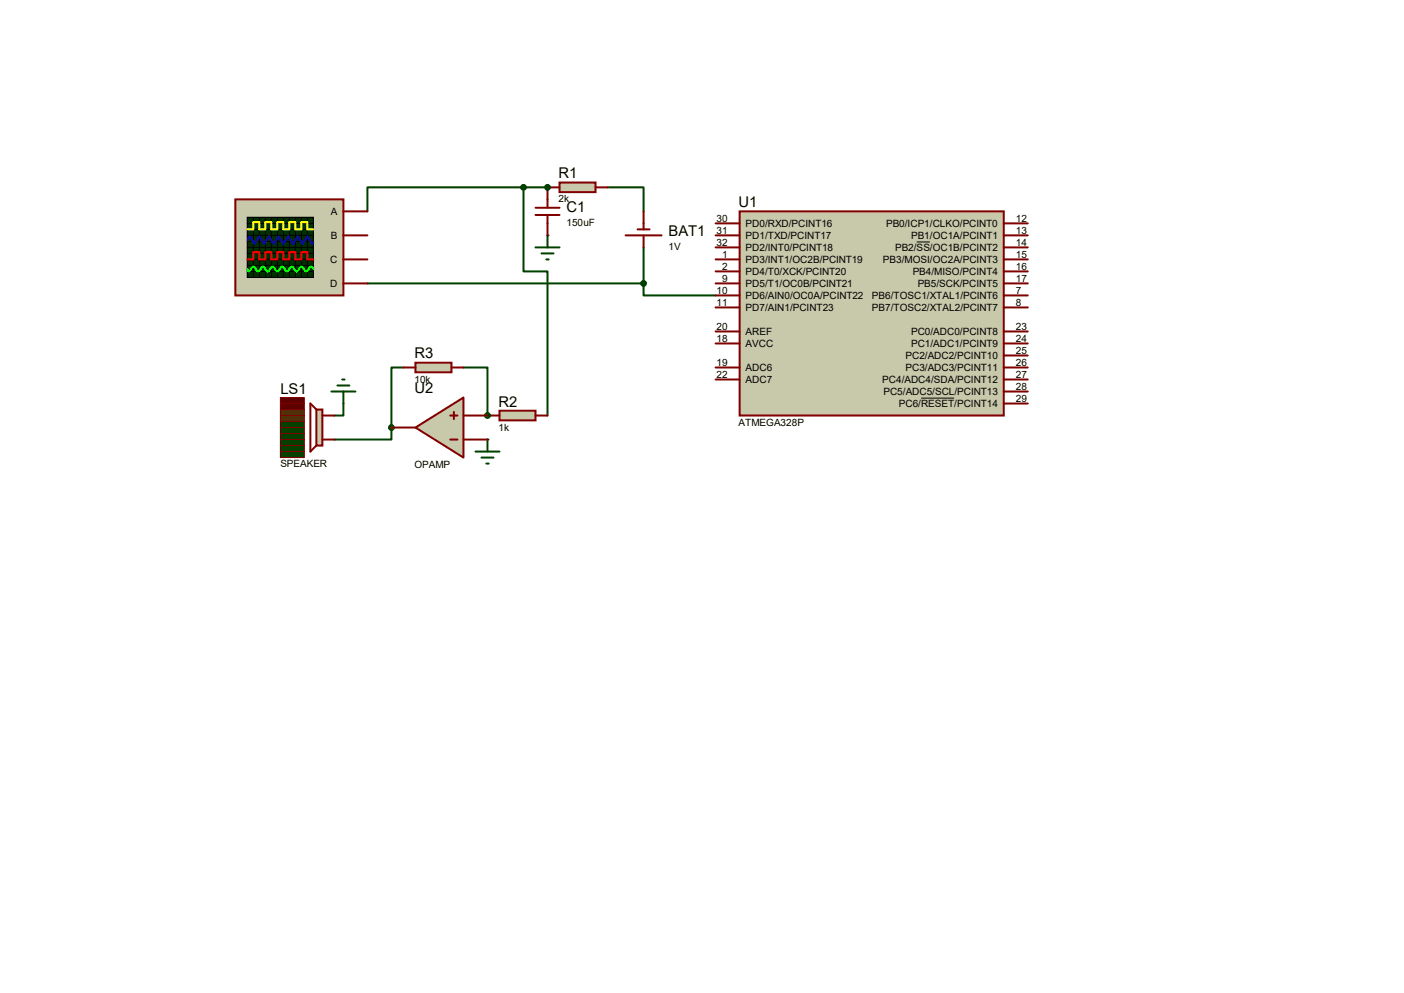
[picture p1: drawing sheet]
<svg xmlns="http://www.w3.org/2000/svg" width="297mm" height="210mm" viewBox="0 0 297 210" stroke-linecap="round" stroke-linejoin="round" font-family="sans-serif">
<g fill="#004000">
<circle cx="115.8" cy="49.8" r=".21"/>
<circle cx="115.8" cy="39.6" r=".21"/>
</g>
<path d="M110.7 39.6h-33v5.1M110.7 39.6v17.8h5.1v30.5M110.7 39.6h5.1M128.5 39.6h7.6v5.1" fill="none" stroke="#004000" stroke-width=".42"/>
<circle cx="103.1" cy="87.9" r=".21" fill="#004000"/>
<path d="M98 77.7h5.1v10.2M82.8 90.4v2.6h-12.1" fill="none" stroke="#004000" stroke-width=".42"/>
<g fill="#004000">
<circle cx="103.1" cy="87.9" r=".21"/>
<circle cx="103.1" cy="93" r=".21"/>
<circle cx="82.8" cy="90.4" r=".21"/>
</g>
<path d="M77.7 59.9h58.4M136.1 59.9v2.6h15.3M136.1 52.3v7.6M85.3 77.7h-2.5v12.7M72.6 85.3v2.6h-1.9" fill="none" stroke="#004000" stroke-width=".42"/>
<path d="M156.5 44.7h55.8v43.2h-55.8z" fill="#c8c8aa" stroke="#800000" stroke-width=".42"/>
<g fill="none" stroke="#800000" stroke-width=".42">
<path d="M151.4 47.2h5.1M151.4 49.8h5.1M151.4 54.9h5.1M151.4 52.3h5.1M151.4 59.9h5.1M151.4 57.4h5.1M212.3 47.2h5.1M212.3 49.8h5.1M212.3 54.9h5.1M212.3 52.3h5.1M212.3 59.9h5.1M212.3 57.4h5.1"/>
<path d="M151.4 62.5h5.1M151.4 65h5.1M151.4 77.7h5.1M151.4 72.6h5.1M151.4 70.1h5.1M212.3 62.5h5.1M212.3 65h5.1M212.3 77.7h5.1M212.3 75.2h5.1M212.3 72.6h5.1M212.3 70.1h5.1M151.4 80.3h5.1"/>
<path d="M212.3 85.3h5.1M212.3 82.8h5.1M212.3 80.3h5.1"/>
</g>
<path d="M193.9 51.2h2.8M194.9 84.2h6.9" fill="none" stroke="#000" stroke-width=".21"/>
<path d="M49.8 42.2h22.8v20.3h-22.8z" fill="#c8c8aa" stroke="#800000" stroke-width=".42"/>
<path d="M52.3 46h14v12.7h-14z" fill="#003000" stroke="#000" stroke-width=".25"/>
<g fill="none" stroke="#000" stroke-width=".21">
<path d="M52.4 49.8h13.9M52.4 47.2h13.9M52.4 48.5h13.9M52.4 51.1h13.9M52.4 53.6h13.9M52.4 54.9h13.9M52.4 56.1h13.9M52.4 57.4h13.9M52.4 52.3h13.9M53.6 46v12.7M54.9 46v12.7M56.1 46l.1 12.7"/>
<path d="M57.4 46v12.7M58.7 46v12.7M59.9 46l.1 12.7M61.2 46l.1 12.7M62.5 46v12.7M63.8 46v12.7M65 46l.1 12.7"/>
</g>
<path d="M52.3 48.5h1.3v-1.5h1.3v1.5h1.2v-1.5h1.3v1.5h1.3v-1.5h1.2v1.5h1.3v-1.5h1.3v1.5h1.3v-1.5h1.2v1.5h1.3" fill="none" stroke="#ff0" stroke-width=".42"/>
<path d="M52.3 54.9h1.3v-1.6h1.3v1.6h1.2v-1.6h1.3v1.6h1.3v-1.6h1.2v1.6h1.3v-1.6h1.3v1.6h1.3v-1.6h1.2v1.6h1.3" fill="none" stroke="#f00" stroke-width=".42"/>
<path d="M52.3 50.8l.5-.8 1 1.6 1.1-1.6 1 1.6 1-1.6 1 1.6 1-1.6 1 1.6 1.1-1.6 1 1.6 1-1.6 1 1.6 1-1.6 1 1.6 .3-.3" fill="none" stroke="#00f" stroke-width=".42"/>
<path d="M52.3 56.9l.3 .5 1-1 1 1 1-1 1 1 1.1-1 1 1 1-1 1 1 1-1 1 1 1.1-1 1 1 1-1 .5 .5" fill="none" stroke="#0f0" stroke-width=".42"/>
<path d="M72.6 44.7h5.1M72.6 49.8h5.1M72.6 54.9h5.1M72.6 59.9h5.1" fill="none" stroke="#800000" stroke-width=".42"/>
<path d="M118.4 38.6h7.6v2h-7.6z" fill="#c8c8aa" stroke="#800000" stroke-width=".42"/>
<path d="M118.4 39.6h-2.6v4.3M126 39.6h2.5M113.3 43.9h5.1M113.3 45.5h5.1M115.8 45.5v4.3M132.3 49.8h7.7M134.9 48.5h2.5M136.1 44.7v3.8M136.1 49.8v2.5" fill="none" stroke="#800000" stroke-width=".42"/>
<path d="M113.3 52.3h5.1M114.6 53.6h2.5M115.6 54.9h.5M115.8 49.8v2.5" fill="none" stroke="#004000" stroke-width=".42"/>
<g fill="#004000" stroke="#004000" stroke-width=".42">
<circle cx="115.8" cy="39.6" r=".51"/>
<circle cx="110.7" cy="39.6" r=".51"/>
</g>
<path d="M105.7 86.9h7.6v2h-7.6z" fill="#c8c8aa" stroke="#800000" stroke-width=".42"/>
<path d="M103.1 87.9h2.6M113.3 87.9h2.5" fill="none" stroke="#800000" stroke-width=".42"/>
<path d="M87.9 76.7h7.6v2h-7.6z" fill="#c8c8aa" stroke="#800000" stroke-width=".42"/>
<path d="M85.3 77.7h2.6M95.5 77.7h2.5" fill="none" stroke="#800000" stroke-width=".42"/>
<path d="M59.4 84.1h5v1.2h-5z" fill="#400000"/>
<path d="M59.3 84.1h5.1v1.2h-5.1z" fill="none" stroke="#800000" stroke-width=".21"/>
<path d="M59.4 85.4h5v1.2h-5z" fill="#400000"/>
<path d="M59.3 85.3h5.1v1.3h-5.1z" fill="none" stroke="#800000" stroke-width=".21"/>
<path d="M59.4 86.7h5v1.2h-5z" fill="#404000"/>
<path d="M59.3 86.6h5.1v1.3h-5.1z" fill="none" stroke="#800000" stroke-width=".21"/>
<path d="M59.4 87.9h5v1.3h-5z" fill="#404000"/>
<path d="M59.3 87.9h5.1v1.3h-5.1z" fill="none" stroke="#800000" stroke-width=".21"/>
<path d="M59.4 90.5h5v1.2h-5z" fill="#064000"/>
<path d="M59.3 90.4h5.1v1.3h-5.1z" fill="none" stroke="#800000" stroke-width=".21"/>
<path d="M59.4 91.7h5v1.3h-5z" fill="#064000"/>
<path d="M59.3 91.7h5.1v1.3h-5.1z" fill="none" stroke="#800000" stroke-width=".21"/>
<path d="M59.4 93h5v1.2h-5z" fill="#064000"/>
<path d="M59.3 93h5.1v1.2h-5.1z" fill="none" stroke="#800000" stroke-width=".21"/>
<path d="M59.4 94.3h5v1.2h-5z" fill="#064000"/>
<path d="M59.3 94.2h5.1v1.3h-5.1z" fill="none" stroke="#800000" stroke-width=".21"/>
<path d="M59.4 95.5h5v1.3h-5z" fill="#064000"/>
<path d="M59.3 95.5h5.1v1.3h-5.1z" fill="none" stroke="#800000" stroke-width=".21"/>
<path d="M59.4 89.2h5v1.2h-5z" fill="#064000"/>
<path d="M59.3 89.2h5.1v1.2h-5.1z" fill="none" stroke="#800000" stroke-width=".21"/>
<path d="M66.9 86.6h1.3v7.6h-1.3z" fill="#c8c8aa" stroke="#800000" stroke-width=".42"/>
<path d="M66.9 86.6l-1.2-1.3v10.2l1.2-1.3M68.2 87.9h2.5M68.2 93h2.5" fill="none" stroke="#800000" stroke-width=".42"/>
<g fill="#004000" stroke="#004000" stroke-width=".42">
<circle cx="103.1" cy="87.9" r=".51"/>
<circle cx="82.8" cy="90.4" r=".51"/>
</g>
<path d="M100.6 95.5h5.1M101.9 96.8h2.5M102.9 98h.5M103.1 93v2.5" fill="none" stroke="#004000" stroke-width=".42"/>
<path d="M87.9 90.4l10.1-6.3v12.7z" fill="#c8c8aa" stroke="#800000" stroke-width=".42"/>
<path d="M82.8 90.4h5.1M95.2 93h1.6M95.2 87.9h1.6M96 87.1v1.5M98 93h5.1M98 87.9h5.1" fill="none" stroke="#800000" stroke-width=".42"/>
<path d="M70.1 82.8h5.1M71.4 81.5h2.5M72.4 80.3h.5M72.6 82.8v2.5" fill="none" stroke="#004000" stroke-width=".42"/>
<circle cx="136.1" cy="59.9" r=".51" fill="#004000" stroke="#004000" stroke-width=".42"/>
<g font-size="3.1">
<text x="118.2" y="37.7">R1</text>
<text x="119.8" y="44.8">C1</text>
<text x="156.3" y="43.8">U1</text>
<text x="141.4" y="49.9">BAT1</text>
<text x="87.7" y="75.8">R3</text>
<text x="59.3" y="83.4">LS1</text>
<text x="87.7" y="83.2">U2</text>
<text x="105.5" y="86">R2</text>
</g>
<g font-size="2.1">
<text x="70" y="45.5">A</text>
<text x="118.2" y="42.8">2k</text>
<text x="119.8" y="47.7">150uF</text>
<text x="151.6" y="46.9">30</text>
<text x="214.9" y="46.9">12</text>
<text x="70" y="50.5">B</text>
<text x="141.4" y="52.8">1V</text>
<text x="151.6" y="51.9">32</text>
<text x="151.6" y="49.4">31</text>
<text x="157.7" y="53.1">PD2/INT0/PCINT18</text>
<text x="157.7" y="50.5">PD1/TXD/PCINT17</text>
<text x="157.7" y="48">PD0/RXD/PCINT16</text>
<text x="187.5" y="48">PB0/ICP1/CLKO/PCINT0</text>
<text x="189.4" y="53.1">PB2/SS/OC1B/PCINT2</text>
<text x="192.7" y="50.5">PB1/OC1A/PCINT1</text>
<text x="214.9" y="49.4">13</text>
<text x="214.9" y="51.9">14</text>
<text x="69.8" y="55.6">C</text>
<text x="152.7" y="59.6">9</text>
<text x="152.7" y="57">2</text>
<text x="152.7" y="54.5">1</text>
<text x="157.7" y="58.2">PD4/T0/XCK/PCINT20</text>
<text x="157.7" y="55.6">PD3/INT1/OC2B/PCINT19</text>
<text x="186.8" y="55.6">PB3/MOSI/OC2A/PCINT3</text>
<text x="193.1" y="58.2">PB4/MISO/PCINT4</text>
<text x="214.9" y="54.5">15</text>
<text x="214.9" y="57">16</text>
<text x="214.9" y="59.6">17</text>
<text x="69.8" y="60.7">D</text>
<text x="151.6" y="62.1">10</text>
<text x="151.6" y="64.6">11</text>
<text x="157.7" y="63.2">PD6/AIN0/OC0A/PCINT22</text>
<text x="157.7" y="60.7">PD5/T1/OC0B/PCINT21</text>
<text x="157.7" y="65.8">PD7/AIN1/PCINT23</text>
<text x="184.4" y="65.8">PB7/TOSC2/XTAL2/PCINT7</text>
<text x="184.4" y="63.2">PB6/TOSC1/XTAL1/PCINT6</text>
<text x="194.1" y="60.7">PB5/SCK/PCINT5</text>
<text x="214.9" y="64.6">8</text>
<text x="214.9" y="62.1">7</text>
<text x="151.6" y="69.7">20</text>
<text x="157.7" y="70.9">AREF</text>
<text x="192.7" y="70.9">PC0/ADC0/PCINT8</text>
<text x="214.9" y="69.7">23</text>
<text x="151.6" y="72.3">18</text>
<text x="151.6" y="77.3">19</text>
<text x="157.7" y="73.4">AVCC</text>
<text x="191.6" y="75.9">PC2/ADC2/PCINT10</text>
<text x="192.7" y="73.4">PC1/ADC1/PCINT9</text>
<text x="214.9" y="77.3">26</text>
<text x="214.9" y="74.8">25</text>
<text x="214.9" y="72.3">24</text>
<text x="87.7" y="80.9">10k</text>
<text x="151.6" y="79.9">22</text>
<text x="157.7" y="78.5">ADC6</text>
<text x="157.7" y="81">ADC7</text>
<text x="186.6" y="81">PC4/ADC4/SDA/PCINT12</text>
<text x="186.9" y="83.6">PC5/ADC5/SCL/PCINT13</text>
<text x="191.6" y="78.5">PC3/ADC3/PCINT11</text>
<text x="214.9" y="82.4">28</text>
<text x="214.9" y="79.9">27</text>
<text x="190.2" y="86.1">PC6/RESET/PCINT14</text>
<text x="214.9" y="85">29</text>
<text x="105.5" y="91.1">1k</text>
<text x="156.3" y="90">ATMEGA328P</text>
<text x="59.3" y="98.7">SPEAKER</text>
<text x="87.7" y="98.9">OPAMP</text>
</g>
</svg>
